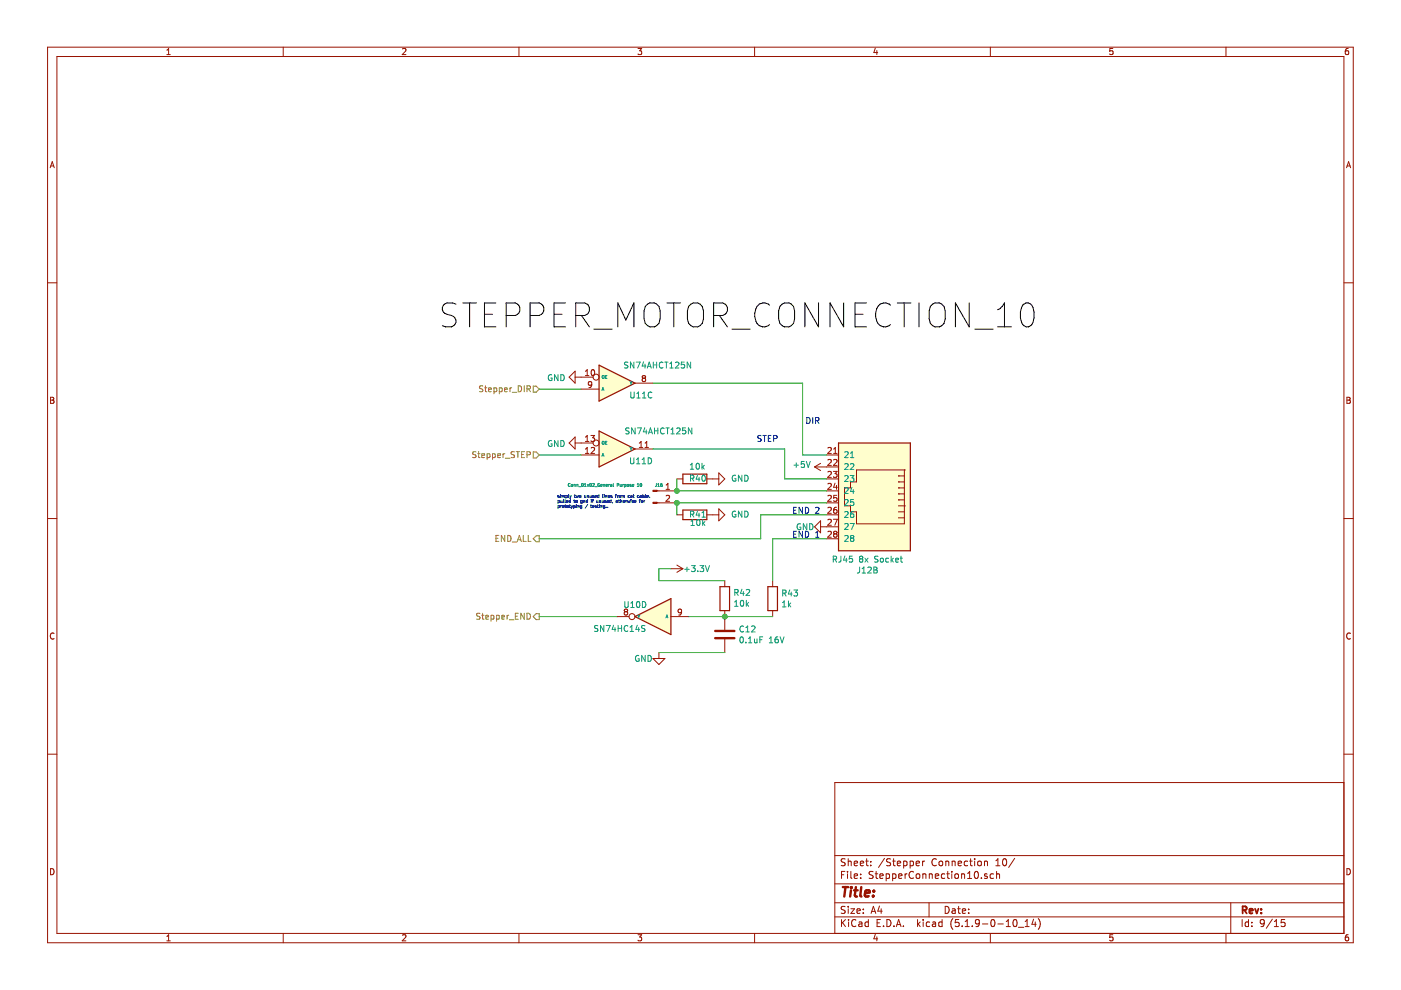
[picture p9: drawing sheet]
EESchema Schematic File Version 4
EELAYER 30 0
EELAYER END
$Descr A4 11693 8268
encoding utf-8
Sheet 9 15
Title ""
Date ""
Rev ""
Comp ""
Comment1 ""
Comment2 ""
Comment3 ""
Comment4 ""
$EndDescr
$Comp
L Clockdiv-KiCad-library:RJ45x8 J?
U 2 1
P 7300 4100
AR Path="/6111FD42/60D978AB" Ref="J?"  Part="1" 
AR Path="/60D6F6F4/60D978AB" Ref="J12"  Part="2" 
AR Path="/60D978AB" Ref="J12"  Part="2" 
F 0 "J12" H 7357 4767 50  0000 C CNN
F 1 "RJ45 8x Socket" H 7357 4676 50  0000 C CNN
F 2 "Clockdiv-KiCad:RJ45_Conrad_8x" V 7300 4125 50  0001 C CNN
F 3 "~" V 7300 4125 50  0001 C CNN
	2    7300 4100
	-1   0    0    1   
$EndComp
$Comp
L power:GND #PWR?
U 1 1
P 6900 4400
AR Path="/6111FD42/60D978B1" Ref="#PWR?"  Part="1" 
AR Path="/60D6F6F4/60D978B1" Ref="#PWR0122"  Part="1" 
F 0 "#PWR0122" H 6900 4150 50  0001 C CNN
F 1 "GND" V 6900 4300 50  0000 R CNN
F 2 "" H 6900 4400 50  0001 C CNN
F 3 "" H 6900 4400 50  0001 C CNN
	1    6900 4400
	0    1    1    0   
$EndComp
$Comp
L power:+5V #PWR?
U 1 1
P 6900 3900
AR Path="/6111FD42/60D978B7" Ref="#PWR?"  Part="1" 
AR Path="/60D6F6F4/60D978B7" Ref="#PWR0121"  Part="1" 
F 0 "#PWR0121" H 6900 3750 50  0001 C CNN
F 1 "+5V" V 6915 4028 50  0000 L CNN
F 2 "" H 6900 3900 50  0001 C CNN
F 3 "" H 6900 3900 50  0001 C CNN
	1    6900 3900
	0    -1   -1   0   
$EndComp
$Comp
L Clockdiv-KiCad-library:SN74AHCT125N U?
U 4 1
P 5150 3750
AR Path="/6111FD42/60D978BD" Ref="U?"  Part="2" 
AR Path="/60D6F6F4/60D978BD" Ref="U11"  Part="4" 
F 0 "U11" H 5350 3650 50  0000 C CNN
F 1 "SN74AHCT125N" H 5500 3900 50  0000 C CNN
F 2 "Package_SO:SO-14_5.3x10.2mm_P1.27mm" H 5150 3750 50  0001 C CNN
F 3 "https://www.ti.com/general/docs/suppproductinfo.tsp?distId=10&gotoUrl=https%3A%2F%2Fwww.ti.com%2Flit%2Fgpn%2Fsn74ahct125" H 5150 3750 50  0001 C CNN
	4    5150 3750
	1    0    0    -1  
$EndComp
$Comp
L power:GND #PWR?
U 1 1
P 4850 3700
AR Path="/6111FD42/60D978C3" Ref="#PWR?"  Part="1" 
AR Path="/60D6F6F4/60D978C3" Ref="#PWR0116"  Part="1" 
F 0 "#PWR0116" H 4850 3450 50  0001 C CNN
F 1 "GND" V 4855 3572 50  0000 R CNN
F 2 "" H 4850 3700 50  0001 C CNN
F 3 "" H 4850 3700 50  0001 C CNN
	1    4850 3700
	0    1    1    0   
$EndComp
Wire Wire Line
	4850 3800 4500 3800
$Comp
L Clockdiv-KiCad-library:SN74HC14S U?
U 4 1
P 5450 5150
AR Path="/6111FD42/60D978CA" Ref="U?"  Part="1" 
AR Path="/60D6F6F4/60D978CA" Ref="U10"  Part="4" 
F 0 "U10" H 5700 5250 50  0000 R CNN
F 1 "SN74HC14S" H 5950 5050 50  0000 R CNN
F 2 "Package_SO:SO-14_5.3x10.2mm_P1.27mm" H 5450 5150 50  0001 C CNN
F 3 "https://www.ti.com/lit/gpn/sn74hc14" H 5450 5150 50  0001 C CNN
	4    5450 5150
	-1   0    0    -1  
$EndComp
Wire Wire Line
	5150 5150 4500 5150
$Comp
L power:GND #PWR?
U 1 1
P 5500 5450
AR Path="/6111FD42/60D978D1" Ref="#PWR?"  Part="1" 
AR Path="/60D6F6F4/60D978D1" Ref="#PWR0117"  Part="1" 
F 0 "#PWR0117" H 5500 5200 50  0001 C CNN
F 1 "GND" H 5450 5400 50  0000 R CNN
F 2 "" H 5500 5450 50  0001 C CNN
F 3 "" H 5500 5450 50  0001 C CNN
	1    5500 5450
	1    0    0    -1  
$EndComp
$Comp
L power:+3.3V #PWR?
U 1 1
P 5600 4750
AR Path="/6111FD42/60D978D7" Ref="#PWR?"  Part="1" 
AR Path="/60D6F6F4/60D978D7" Ref="#PWR0118"  Part="1" 
F 0 "#PWR0118" H 5600 4600 50  0001 C CNN
F 1 "+3.3V" V 5600 4850 50  0000 L CNN
F 2 "" H 5600 4750 50  0001 C CNN
F 3 "" H 5600 4750 50  0001 C CNN
	1    5600 4750
	0    1    1    0   
$EndComp
$Comp
L Device:R R?
U 1 1
P 6450 5000
AR Path="/6111FD42/60D978DD" Ref="R?"  Part="1" 
AR Path="/60D6F6F4/60D978DD" Ref="R43"  Part="1" 
F 0 "R43" H 6520 5046 50  0000 L CNN
F 1 "1k" H 6520 4955 50  0000 L CNN
F 2 "Resistor_SMD:R_0603_1608Metric_Pad0.98x0.95mm_HandSolder" V 6380 5000 50  0001 C CNN
F 3 "~" H 6450 5000 50  0001 C CNN
	1    6450 5000
	1    0    0    -1  
$EndComp
$Comp
L Device:R R?
U 1 1
P 6050 5000
AR Path="/6111FD42/60D978E3" Ref="R?"  Part="1" 
AR Path="/60D6F6F4/60D978E3" Ref="R42"  Part="1" 
F 0 "R42" H 5980 4954 50  0000 R CNN
F 1 "10k" H 5980 5045 50  0000 R CNN
F 2 "Resistor_SMD:R_0603_1608Metric_Pad0.98x0.95mm_HandSolder" V 5980 5000 50  0001 C CNN
F 3 "~" H 6050 5000 50  0001 C CNN
	1    6050 5000
	-1   0    0    1   
$EndComp
Wire Wire Line
	5750 5150 6050 5150
Connection ~ 6050 5150
$Comp
L Device:C C?
U 1 1
P 6050 5300
AR Path="/6111FD42/60D978EC" Ref="C?"  Part="1" 
AR Path="/60D6F6F4/60D978EC" Ref="C12"  Part="1" 
F 0 "C12" H 6165 5346 50  0000 L CNN
F 1 "0.1uF 16V" H 6165 5255 50  0000 L CNN
F 2 "Capacitor_SMD:C_0603_1608Metric_Pad1.08x0.95mm_HandSolder" H 6088 5150 50  0001 C CNN
F 3 "~" H 6050 5300 50  0001 C CNN
	1    6050 5300
	1    0    0    -1  
$EndComp
Wire Wire Line
	5500 5450 6050 5450
Wire Wire Line
	6050 4850 5500 4850
Wire Wire Line
	6050 5150 6450 5150
Wire Wire Line
	5500 4850 5500 4750
Wire Wire Line
	5500 4750 5600 4750
$Comp
L Clockdiv-KiCad-library:SN74AHCT125N U?
U 3 1
P 5150 3200
AR Path="/6111FD42/60D97909" Ref="U?"  Part="1" 
AR Path="/60D6F6F4/60D97909" Ref="U11"  Part="3" 
F 0 "U11" H 5250 3100 50  0000 L CNN
F 1 "SN74AHCT125N" H 5200 3350 50  0000 L CNN
F 2 "Package_SO:SO-14_5.3x10.2mm_P1.27mm" H 5150 3200 50  0001 C CNN
F 3 "https://www.ti.com/general/docs/suppproductinfo.tsp?distId=10&gotoUrl=https%3A%2F%2Fwww.ti.com%2Flit%2Fgpn%2Fsn74ahct125" H 5150 3200 50  0001 C CNN
	3    5150 3200
	1    0    0    -1  
$EndComp
$Comp
L power:GND #PWR?
U 1 1
P 4850 3150
AR Path="/6111FD42/60D97915" Ref="#PWR?"  Part="1" 
AR Path="/60D6F6F4/60D97915" Ref="#PWR0115"  Part="1" 
F 0 "#PWR0115" H 4850 2900 50  0001 C CNN
F 1 "GND" V 4855 3022 50  0000 R CNN
F 2 "" H 4850 3150 50  0001 C CNN
F 3 "" H 4850 3150 50  0001 C CNN
	1    4850 3150
	0    1    1    0   
$EndComp
Text Label 3650 2750 0    200  ~ 0
STEPPER_MOTOR_CONNECTION_10
Text Notes 6850 3550 2    50   ~ 0
DIR
Text Notes 6500 3700 2    50   ~ 0
STEP
Text Notes 6850 4300 2    50   ~ 0
END 2
Text Notes 6850 4500 2    50   ~ 0
END 1
Wire Wire Line
	6700 3200 6700 3800
Wire Wire Line
	6700 3800 6900 3800
Wire Wire Line
	6450 4500 6900 4500
$Comp
L Connector:Conn_01x02_Male J?
U 1 1
P 5450 4100
AR Path="/6111FD42/60D97929" Ref="J?"  Part="1" 
AR Path="/60D6F6F4/60D97929" Ref="J16"  Part="1" 
F 0 "J16" H 5500 4150 25  0000 C CNN
F 1 "Conn_01x02_General Purpose 10" H 5050 4150 25  0000 C CNN
F 2 "Connector_PinHeader_2.54mm:PinHeader_1x02_P2.54mm_Vertical" H 5450 4100 50  0001 C CNN
F 3 "~" H 5450 4100 50  0001 C CNN
	1    5450 4100
	1    0    0    -1  
$EndComp
Wire Wire Line
	5450 3200 6700 3200
Wire Wire Line
	5450 3750 6550 3750
Wire Wire Line
	6550 3750 6550 4000
Wire Wire Line
	6550 4000 6900 4000
Wire Wire Line
	6450 4500 6450 4850
$Comp
L power:GND #PWR?
U 1 1
P 5950 4000
AR Path="/6111FD42/60D97934" Ref="#PWR?"  Part="1" 
AR Path="/60D6F6F4/60D97934" Ref="#PWR0119"  Part="1" 
F 0 "#PWR0119" H 5950 3750 50  0001 C CNN
F 1 "GND" V 5950 3850 50  0000 R CNN
F 2 "" H 5950 4000 50  0001 C CNN
F 3 "" H 5950 4000 50  0001 C CNN
	1    5950 4000
	0    -1   -1   0   
$EndComp
$Comp
L Device:R R?
U 1 1
P 5800 4300
AR Path="/6111FD42/60D9793A" Ref="R?"  Part="1" 
AR Path="/60D6F6F4/60D9793A" Ref="R41"  Part="1" 
F 0 "R41" V 5800 4350 50  0000 R CNN
F 1 "10k" V 5730 4345 50  0000 R CNN
F 2 "Resistor_SMD:R_0603_1608Metric_Pad0.98x0.95mm_HandSolder" V 5730 4300 50  0001 C CNN
F 3 "~" H 5800 4300 50  0001 C CNN
	1    5800 4300
	0    -1   -1   0   
$EndComp
$Comp
L Device:R R?
U 1 1
P 5800 4000
AR Path="/6111FD42/60D97940" Ref="R?"  Part="1" 
AR Path="/60D6F6F4/60D97940" Ref="R40"  Part="1" 
F 0 "R40" V 5800 4050 50  0000 R CNN
F 1 "10k" V 5900 4050 50  0000 R CNN
F 2 "Resistor_SMD:R_0603_1608Metric_Pad0.98x0.95mm_HandSolder" V 5730 4000 50  0001 C CNN
F 3 "~" H 5800 4000 50  0001 C CNN
	1    5800 4000
	0    -1   -1   0   
$EndComp
$Comp
L power:GND #PWR?
U 1 1
P 5950 4300
AR Path="/6111FD42/60D97946" Ref="#PWR?"  Part="1" 
AR Path="/60D6F6F4/60D97946" Ref="#PWR0120"  Part="1" 
F 0 "#PWR0120" H 5950 4050 50  0001 C CNN
F 1 "GND" V 5950 4150 50  0000 R CNN
F 2 "" H 5950 4300 50  0001 C CNN
F 3 "" H 5950 4300 50  0001 C CNN
	1    5950 4300
	0    -1   -1   0   
$EndComp
Wire Wire Line
	5650 4000 5650 4100
Wire Wire Line
	5650 4200 5650 4300
Wire Wire Line
	5650 4100 6900 4100
Connection ~ 5650 4100
Wire Wire Line
	5650 4200 6900 4200
Connection ~ 5650 4200
Wire Wire Line
	6900 4300 6350 4300
Wire Wire Line
	6350 4300 6350 4500
Text Notes 4650 4250 0    25   ~ 0
simply two unused lines from cat cable. \npulled to gnd if unused, otherwise for\nprototyping / testing..
Text HLabel 4500 3250 0    50   Input ~ 0
Stepper_DIR
Wire Wire Line
	4500 3250 4850 3250
Text HLabel 4500 3800 0    50   Input ~ 0
Stepper_STEP
Text HLabel 4500 5150 0    50   Output ~ 0
Stepper_END
Text HLabel 4500 4500 0    50   Output ~ 0
END_ALL
Wire Wire Line
	4500 4500 6350 4500
$EndSCHEMATC
